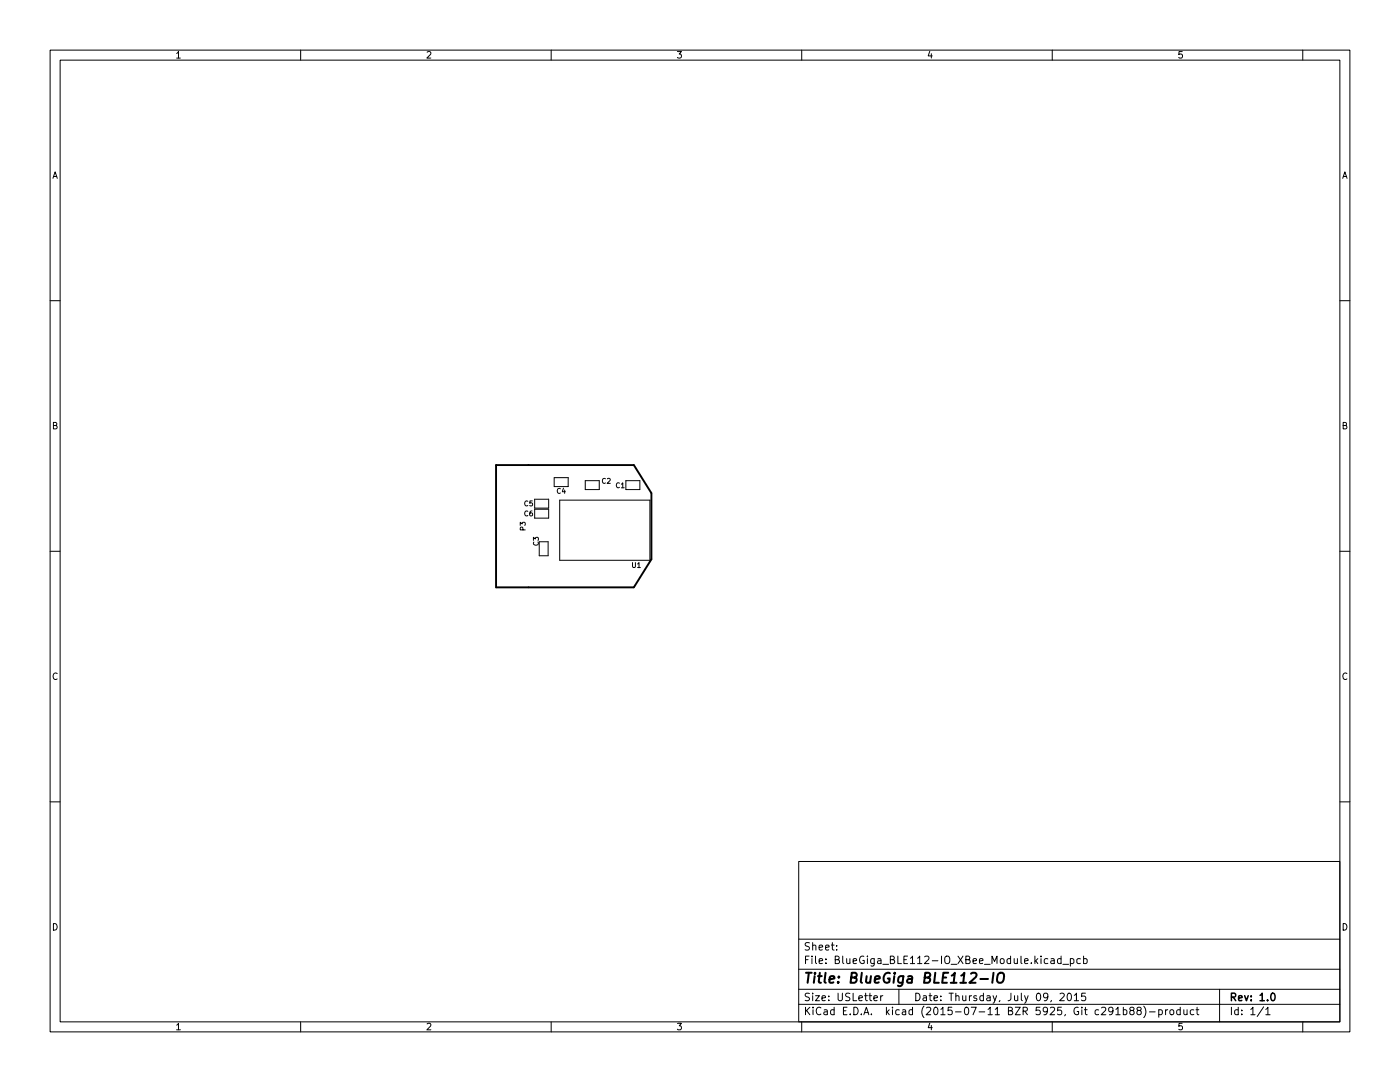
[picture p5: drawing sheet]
<svg xmlns="http://www.w3.org/2000/svg" width="279mm" height="216mm" viewBox="0 0 279 216" stroke-linecap="round" stroke-linejoin="round" font-family="sans-serif">
<g fill="none" stroke="#000" stroke-width=".2">
<path d="M10 10h259.4v195.9h-259.4zM12 12h255.4v191.9h-255.4zM60 10v2M110 10v2M160 10v2M210 10v2M260 10v2M10 60h2M267.4 60h2M106.7 99.6h2.8v1.8h-2.8M110.6 95.3h2.8v1.8h-2.8zM111.7 99.8h18v12h-18z"/>
<path d="M116.8 95.9h2.8v1.8h-2.8zM124.9 95.9h2.8v1.8h-2.8M10 110h2M106.7 101.6h2.8v1.8h-2.8M107.6 108.1h1.8v2.8h-1.8zM267.4 110h2M10 160h2M267.4 160h2M159.4 171.9h108v32h-108zM159.4 197.4h108M159.4 193.4h108M159.4 187.4h108"/>
<path d="M167 189.4v.2M167 188.7v.1M174.4 199.2l.7-.2-.1-.3h-.4l-.2 .2 .1 .7h.5M175.8 198.7v1M176.2 198.7l-.4 .3M179.4 197.4v3M209.8 191.4h.5l.1 .9M210.4 191.6l-.5 .1-.2 .2 .2 .4 .5-.1M211.5 198.3l.6-.1 .3 .4-.9 1.1h.9M211.8 191.4l-.5-.1-.3 .3 .2 .6h.6M211.8 190.8v1.5M212.1 192.4h1.2"/>
<path d="M213.2 198.2h.1a.8 .8 0 0 1 .5 .7 .8 .8 0 0 1-.5 .8 1 1 0 0 1-.1-1.5zM213.6 191.4l.4-.1 .3 .3-.1 .6h-.6M213.6 191.3v1.5M214.4 198.6l.4-.4v1.5M214.4 199.7h.9M215.6 191.4l-.4-.1-.3 .3 .1 .6h.6M216.3 191.4l.4-.1 .3 .3-.2 .6h-.5M216.3 190.8v1.5M216.6 198.2h-.7l-.1 .7 .2-.2 .5 .1 .2 .2-.1 .5-.2 .2-.6-.2M243.4 197.4v6.5M60 203.9v2M110 203.9v2"/>
<path d="M159.4 200.4h108M160 203.9v2M210 203.9v2M222.7 201.4l.4-.4v1.5M222.7 202.5h.8M224.2 201.5h.4l.3 .3-.1 .6h-.6M224.2 201v1.5M225.8 201.6l-.3-.3v-.2l.3-.1h.4l.1 .3v.2l-.7 .2-.1 .2v.4l.3 .2 .4-.1 .1-.2v-.4l-.3-.2M227.2 201.6l-.3-.3 .1-.2 .2-.1h.4l.2 .3-.1 .2-.7 .2-.1 .2 .1 .4 .2 .2h.3l.3-.3v-.3l-.3-.3M228.3 200.8a1.72 1.72 0 0 1 0 2.2M229.4 201.9h1.1M231.3 201.5h.4l.3 .3-.2 .6h-.5"/>
<path d="M231.3 201.5v1.5M232.6 201.5v1M233 201.5l-.4 .3M233.6 201.5h.4l.3 .3v.4l-.3 .3-.4-.1-.1-.2zM235.5 201.5h-.4l-.3 .3 .2 .6h.5M235.5 201v1.5M236.3 201.5v.9l.4 .1 .2-.2M236.9 201.5v1M238.3 201.5h-.5l-.3 .3 .2 .6h.6M238.7 201.5h.6M238.9 201v1.3l.4 .2M252.2 200.9l-1.3 1.9"/>
<path d="M252.6 201.4l.4-.4v1.5M252.6 202.5h.9M260 203.9v2"/>
</g>
<path d="M253.8 198.2h.2a.8 .8 0 0 1 .5 .7 .8 .8 0 0 1-.5 .8 1 1 0 0 1-.2-1.5z" fill="none" stroke="#000" stroke-width=".3"/>
<path d="M195.7 195.3h1.5M198.3 194.1l-.3 2M199.2 194.4a.69 .69 0 0 1 1.1 0 1.47 1.47 0 0 1-.6 1.7l-.5-.1a1.5 1.5 0 0 1 0-1.6z" fill="none" stroke="#000" stroke-width=".4"/>
<path d="M99 92.8h27.5l3.5 5.6v13.2l-3.5 5.6h-27.5z" fill="none" stroke="#000" stroke-width=".38"/>
<text font-size="2.8" x="160.4" y="196.2">Title: BlueGiga BLE112-IO</text>
<g font-size="2.1">
<text x="160.4" y="189.7">Sheet:</text>
<text x="160.4" y="192.4">File: BlueGiga_BLE112-IO_XBee_Module.kicad_pcb</text>
<text x="160.4" y="202.5">KiCad E.D.A. kicad (2015-07-11 BZR 5925, Git c291b88)-product</text>
<text x="160.4" y="199.7">Size: USLetter</text>
<text x="182.4" y="199.7">Date: Thursday, July 09, 2015</text>
<text x="245.4" y="199.7">Rev: 1.0</text>
<text x="245.4" y="202.5">Id: 1/1</text>
</g>
<g font-size="1.8">
<text x="35" y="11.6">1</text>
<text x="85" y="11.6">2</text>
<text x="135" y="11.6">3</text>
<text x="185" y="11.6">4</text>
<text x="235" y="11.6">5</text>
<text x="10.3" y="35.6">A</text>
<text x="267.7" y="35.6">A</text>
<text x="10.3" y="85.7">B</text>
<text x="267.7" y="85.7">B</text>
<text x="10.3" y="135.6">C</text>
<text x="267.7" y="135.6">C</text>
<text x="10.3" y="185.7">D</text>
<text x="267.7" y="185.7">D</text>
<text x="35" y="205.6">1</text>
<text x="85" y="205.6">2</text>
<text x="135" y="205.6">3</text>
<text x="185" y="205.6">4</text>
<text x="235" y="205.6">5</text>
</g>
<g font-size="1.4">
<text x="104.6" y="101">C5</text>
<text x="111.1" y="98.5">C4</text>
<text x="120.1" y="96.5">C2</text>
<text x="122.9" y="97.4">C1</text>
<text x="104.6" y="103">C6</text>
<text x="104.9" y="105.9" transform="rotate(-90 104.9 105.9)">P3</text>
<text x="107.5" y="108.9" transform="rotate(-90 107.5 108.9)">C3</text>
<text x="126.1" y="113.3">U1</text>
</g>
</svg>
